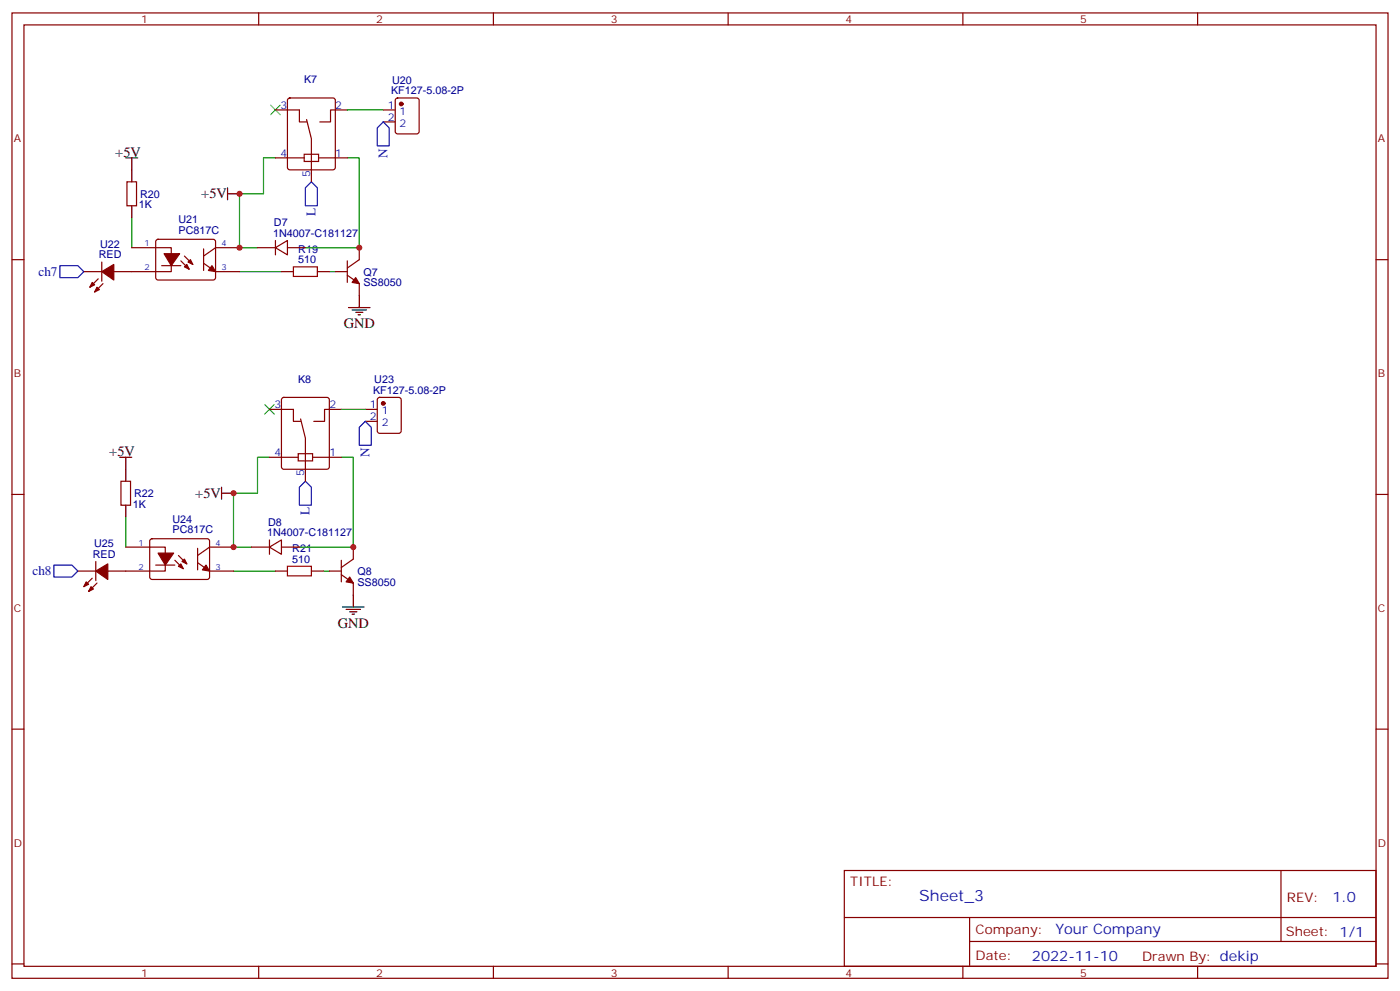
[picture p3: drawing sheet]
<svg xmlns="http://www.w3.org/2000/svg" width="412mm" height="292mm" viewBox="0 0 412 292" stroke-linecap="round" stroke-linejoin="round" font-family="sans-serif">
<g fill="none" stroke="#870000" stroke-width=".35">
<path d="M3.5 3.8h405.4v284.3h-405.4zM7.1 7.3h398.2v277.3h-398.2zM76.2 3.8v3.5M145.3 3.8v3.5M214.5 3.8v3.5M283.6 3.8v3.5M352.8 3.8v3.5M81.1 32.4h7.1v3.5h2.1M84.9 29.1l.5-.2h12.7l.6 .4 .1 20-.5 .7h-12.9l-.7-.4v-20zM90.3 35.2l1.4 5.7v12.7M102.3 32.4h-4.9v3.5h-3.2M112.9 32.4h3.5"/>
<path d="M112.9 35.9h3.5M116.7 29.1l.4-.2h5.7l.6 .4 .1 9.4-.5 .7h-5.9l-.6-.4-.1-9.4zM37.4 53.6h2.8v7h-2.8zM81.1 46.5h8.5M89.6 45.4h4.2v2.2h-4.2zM93.8 46.5h8.5M3.5 76.5h3.6M30 77.2v5.6M38.8 73h11.6v7h-16.9M46.1 70.7l.5-.2h16.5l.4 .7-.1 10.8-.6 .5-16.5-.1-.4-.6v-10.6zM47.6 78.2h5.7M53.3 76.8l2.4 2.5"/>
<path d="M54.3 75.4l2.5 2.5M60 77.5l3.5 2.5h7.1M60 73.3v6.4M70.6 73h-7.1l-3.5 2.4M75.8 73h5.3M81.1 73l3.6-2.2v4.3zM81.1 70.8v4.3M84.7 73h5.3M102.3 76.8v6.4M105.8 73v3.5l-3.5 2.5M405.3 76.5h3.6M24.7 80h5.3"/>
<path d="M28.9 82.1l-2.4 2.5M30.3 83.5l-2.4 2.5M82.9 80h3.5M93.5 80h3.5M98.8 80h3.5M102.3 81.1l3.5 2.4v3.6M83.1 117.3l.5-.2h12.7l.7 .4v20l-.4 .7h-13l-.6-.4-.1-20zM111.4 117.3l.4-.2h5.7l.6 .4 .1 9.4-.5 .7h-5.9l-.6-.4-.1-9.4zM79.4 134.7h8.4M79.4 120.6h7v3.5h2.1M87.8 133.6h4.3v2.1h-4.3zM88.5 123.4l1.5 5.6v12.7"/>
<path d="M92.1 134.7h8.4M100.5 120.6h-4.9v3.5h-3.2M107.6 120.6h3.5M107.6 124.1h3.5M3.5 145.6h3.6M35.6 141.7h2.9v7.1h-2.9zM44.3 158.9l.5-.2h16.5l.4 .7v10.8l-.7 .5-16.5-.1-.4-.6v-10.6zM79.4 159v4.3M405.3 145.6h3.6M22.9 168.2h5.3M27.2 170.3l-2.5 2.5M28.2 165.4v5.6"/>
<path d="M28.6 171.7l-2.5 2.5M37 161.1h11.7v7.1h-17M45.9 166.4h5.6M51.5 165l2.5 2.5M52.6 163.6l2.4 2.5M58.2 165.7l3.5 2.5h7.1M58.2 161.5v6.4M68.8 161.1h-7.1l-3.5 2.5M74.1 161.1h5.3M79.4 161.1l3.5-2.1v4.3zM81.1 168.2h3.6M82.9 161.1h5.3"/>
<path d="M91.7 168.2h3.5M97 168.2h3.5M100.5 169.3l3.6 2.4v3.6M100.5 165v6.4M104.1 161.1v3.6l-3.6 2.4M3.5 214.8h3.6M405.3 214.8h3.6M248.7 256.4h156.6v28.2h-156.6zM377.3 256.4v20.9M248.7 270.2h156.5M285.6 277.3h119.6M285.6 270.2v14.2"/>
<path d="M3.5 283.9h3.6M76.2 284.6v3.5M145.3 284.6v3.5M214.5 284.6v3.5M283.6 284.6v3.5M352.8 284.6v3.5M405.3 283.9h3.6"/>
</g>
<g fill="#870000" stroke="#870000" stroke-width=".35">
<path d="M104.8 81.8l1 1.7-2.1-.3z"/>
<path d="M62.4 78.2l1.1 1.8-2.1-.3z"/>
<path d="M54.3 78.6l.7-.7 .7 1.4z"/>
<path d="M55.4 77.2l.7-.7 .7 1.4z"/>
<path d="M48.3 74.7h4.6l-2.5 3.5z"/>
<path d="M27.2 83.2l.7 .7-1.4 .7z"/>
<path d="M28.6 84.6l.7 .7-1.4 .7z"/>
<path d="M30 80l3.5-2.1v4.6z"/>
<path d="M103 170l1.1 1.7-2.1-.3z"/>
<path d="M60.7 166.4l1 1.8-2.1-.3z"/>
<path d="M52.6 166.8l.7-.7 .7 1.4z"/>
<path d="M53.6 165.4l.7-.7 .7 1.4z"/>
<path d="M46.6 162.9h4.6l-2.5 3.5z"/>
<path d="M25.4 171.4l.7 .7-1.4 .7z"/>
<path d="M26.8 172.8l.7 .7-1.4 .7z"/>
<path d="M28.2 168.2l3.5-2.1v4.6z"/>
<circle cx="118.2" cy="30.6" r=".53"/>
<circle cx="112.9" cy="118.8" r=".53"/>
</g>
<path d="M79.7 31l2.8 2.8M82.5 31l-2.8 2.8M78 119.2l2.8 2.8M80.8 119.2l-2.8 2.8" fill="none" stroke="#3c3" stroke-width=".35"/>
<path d="M102.3 32.4h10.6M81.1 46.5h-3.5v10.6h-7v15.9h5.2M102.3 46.5h3.5v26.5h-15.8M38.8 64.1v8.9M70.6 80h12.3M97 80h1.8M79.4 134.7h-3.6v10.6h-7v15.8h5.3M100.5 134.7h3.6v26.4h-15.9M100.5 120.6h7.1M37 152.3v8.8M68.8 168.2h12.3M95.2 168.2h1.8" fill="none" stroke="#008700" stroke-width=".35"/>
<g fill="none" stroke="#000" stroke-width=".35">
<path d="M37 46.5h3.6M38.8 46.5v7.1M67 57.1h3.6M67 55.3v3.5M38.8 60.6v3.5M102.7 90.6h6.3M103.7 91.3h4.2M104.8 92h2.1M105.5 92.7h.7M105.8 87.1v3.5M35.3 134.7h3.5M37 134.7v7"/>
<path d="M37 148.8v3.5M65.3 145.3h3.5M65.3 143.5v3.5M100.9 178.8h6.3M102 179.5h4.2M104.1 175.3v3.5M103 180.2h2.1M103.7 180.9h.7"/>
</g>
<path d="M86.4 78.6h7.1v2.8h-7.1zM84.7 166.8h7v2.8h-7z" fill="none" stroke="#a10000" stroke-width=".35"/>
<path d="M112.9 35.9l1.8 1.8v5.3h-3.6v-5.3zM91.7 53.6l1.8 1.7v5.3h-3.5v-5.3zM17.6 78.2h5.3l1.8 1.8-1.8 1.8h-5.3zM107.6 124.1l1.8 1.8v5.3h-3.6v-5.3zM90 141.7l1.7 1.8v5.3h-3.5v-5.3zM15.9 166.4h5.3l1.7 1.8-1.7 1.8h-5.3z" fill="none" stroke="#00f" stroke-width=".35"/>
<g fill="#c00">
<circle cx="70.6" cy="73" r=".88"/>
<circle cx="70.6" cy="57.1" r=".88"/>
<circle cx="105.8" cy="73" r=".88"/>
<circle cx="68.8" cy="161.1" r=".88"/>
<circle cx="68.8" cy="145.3" r=".88"/>
<circle cx="104.1" cy="161.1" r=".88"/>
</g>
<text font-size="4.6" fill="#00f" x="270.8" y="265.4">Sheet_3</text>
<g font-size="4.2">
<text x="34" y="46.1">+5V</text>
<text x="59.3" y="58.5">+5V</text>
<text x="101.2" y="96.6">GND</text>
<text x="32.2" y="134.3">+5V</text>
<text x="57.5" y="146.6">+5V</text>
<text x="99.5" y="184.8">GND</text>
</g>
<g font-size="4.2" fill="#00f">
<text x="392.5" y="265.7">1.0</text>
<text x="310.9" y="275.2">Your Company</text>
<text x="304" y="283">2022-11-10</text>
</g>
<g font-size="3.9" fill="#00f">
<text x="114.1" y="46.4" transform="rotate(-90 114.1 46.4)">N</text>
<text x="92.9" y="63.6" transform="rotate(-90 92.9 63.6)">L</text>
<text x="11.3" y="81.2">ch7</text>
<text x="108.8" y="134.6" transform="rotate(-90 108.8 134.6)">N</text>
<text x="91.2" y="151.8" transform="rotate(-90 91.2 151.8)">L</text>
<text x="9.6" y="169.4">ch8</text>
</g>
<g font-size="3.9" fill="#800">
<text x="250.5" y="261">TITLE:</text>
<text x="379.1" y="265.7">REV:</text>
<text x="287.4" y="275.2">Company:</text>
<text x="378.7" y="275.8">Sheet: 1/1</text>
<text x="287.4" y="282.9">Date:</text>
<text x="336.4" y="282.9">Drawn By: dekip</text>
</g>
<g font-size="3.2" fill="#800">
<text x="41.6" y="6.8">1</text>
<text x="110.8" y="6.8">2</text>
<text x="179.9" y="6.8">3</text>
<text x="249.1" y="6.8">4</text>
<text x="318.2" y="6.8">5</text>
<text x="4.1" y="41.9">A</text>
<text x="405.9" y="41.9">A</text>
<text x="4.1" y="111.1">B</text>
<text x="405.9" y="111.1">B</text>
<text x="4.1" y="180.2">C</text>
<text x="405.9" y="180.2">C</text>
<text x="4.1" y="249.3">D</text>
<text x="405.9" y="249.3">D</text>
<text x="41.6" y="287.6">1</text>
<text x="110.8" y="287.6">2</text>
<text x="179.9" y="287.6">3</text>
<text x="249.1" y="287.6">4</text>
<text x="318.2" y="287.6">5</text>
</g>
<g font-size="3.2" fill="#000080">
<text x="89.6" y="24.6">K7</text>
<text x="115.2" y="27.8">KF127-5.08-2P</text>
<text x="115.5" y="24.6">U20</text>
<text x="41.2" y="58.2">R20</text>
<text x="40.9" y="61.3">1K</text>
<text x="52.6" y="65.7">U21</text>
<text x="52.6" y="68.9">PC817C</text>
<text x="80.5" y="69.8">1N4007-C181127</text>
<text x="80.7" y="66.6">D7</text>
<text x="29.1" y="76.1">RED</text>
<text x="29.5" y="73">U22</text>
<text x="87.9" y="77.5">510</text>
<text x="87.9" y="74.4">R19</text>
<text x="107.1" y="81.1">Q7</text>
<text x="107.1" y="84.3">SS8050</text>
<text x="87.8" y="112.8">K8</text>
<text x="110.2" y="112.8">U23</text>
<text x="109.9" y="116">KF127-5.08-2P</text>
<text x="39.2" y="149.5">1K</text>
<text x="39.5" y="146.4">R22</text>
<text x="50.8" y="153.9">U24</text>
<text x="78.9" y="154.8">D8</text>
<text x="27.7" y="161.1">U25</text>
<text x="50.8" y="157.1">PC817C</text>
<text x="78.7" y="158">1N4007-C181127</text>
<text x="27.3" y="164.3">RED</text>
<text x="86.1" y="165.7">510</text>
<text x="86.1" y="162.6">R21</text>
<text x="105.3" y="172.5">SS8050</text>
<text x="105.3" y="169.3">Q8</text>
</g>
<g font-size="3.2" fill="#00f">
<text x="82.6" y="32">3</text>
<text x="98.8" y="32">2</text>
<text x="114.2" y="32">1</text>
<text x="114.2" y="35.6">2</text>
<text x="117.7" y="33.8">1</text>
<text x="117.7" y="37.3">2</text>
<text x="82.6" y="46.1">4</text>
<text x="98.8" y="46.1">1</text>
<text x="91.4" y="52" transform="rotate(-90 91.4 52)">5</text>
<text x="80.9" y="120.2">3</text>
<text x="97" y="120.2">2</text>
<text x="108.9" y="120.2">1</text>
<text x="108.9" y="123.8">2</text>
<text x="112.4" y="122">1</text>
<text x="112.4" y="125.5">2</text>
<text x="80.9" y="134.3">4</text>
<text x="97" y="134.3">1</text>
<text x="89.6" y="140.2" transform="rotate(-90 89.6 140.2)">5</text>
</g>
<g font-size="2.5" fill="#00f">
<text x="42.5" y="72.6">1</text>
<text x="65.3" y="72.6">4</text>
<text x="42.5" y="79.7">2</text>
<text x="65.3" y="79.7">3</text>
<text x="40.8" y="160.8">1</text>
<text x="63.5" y="160.8">4</text>
<text x="40.8" y="167.9">2</text>
<text x="63.5" y="167.9">3</text>
</g>
</svg>
